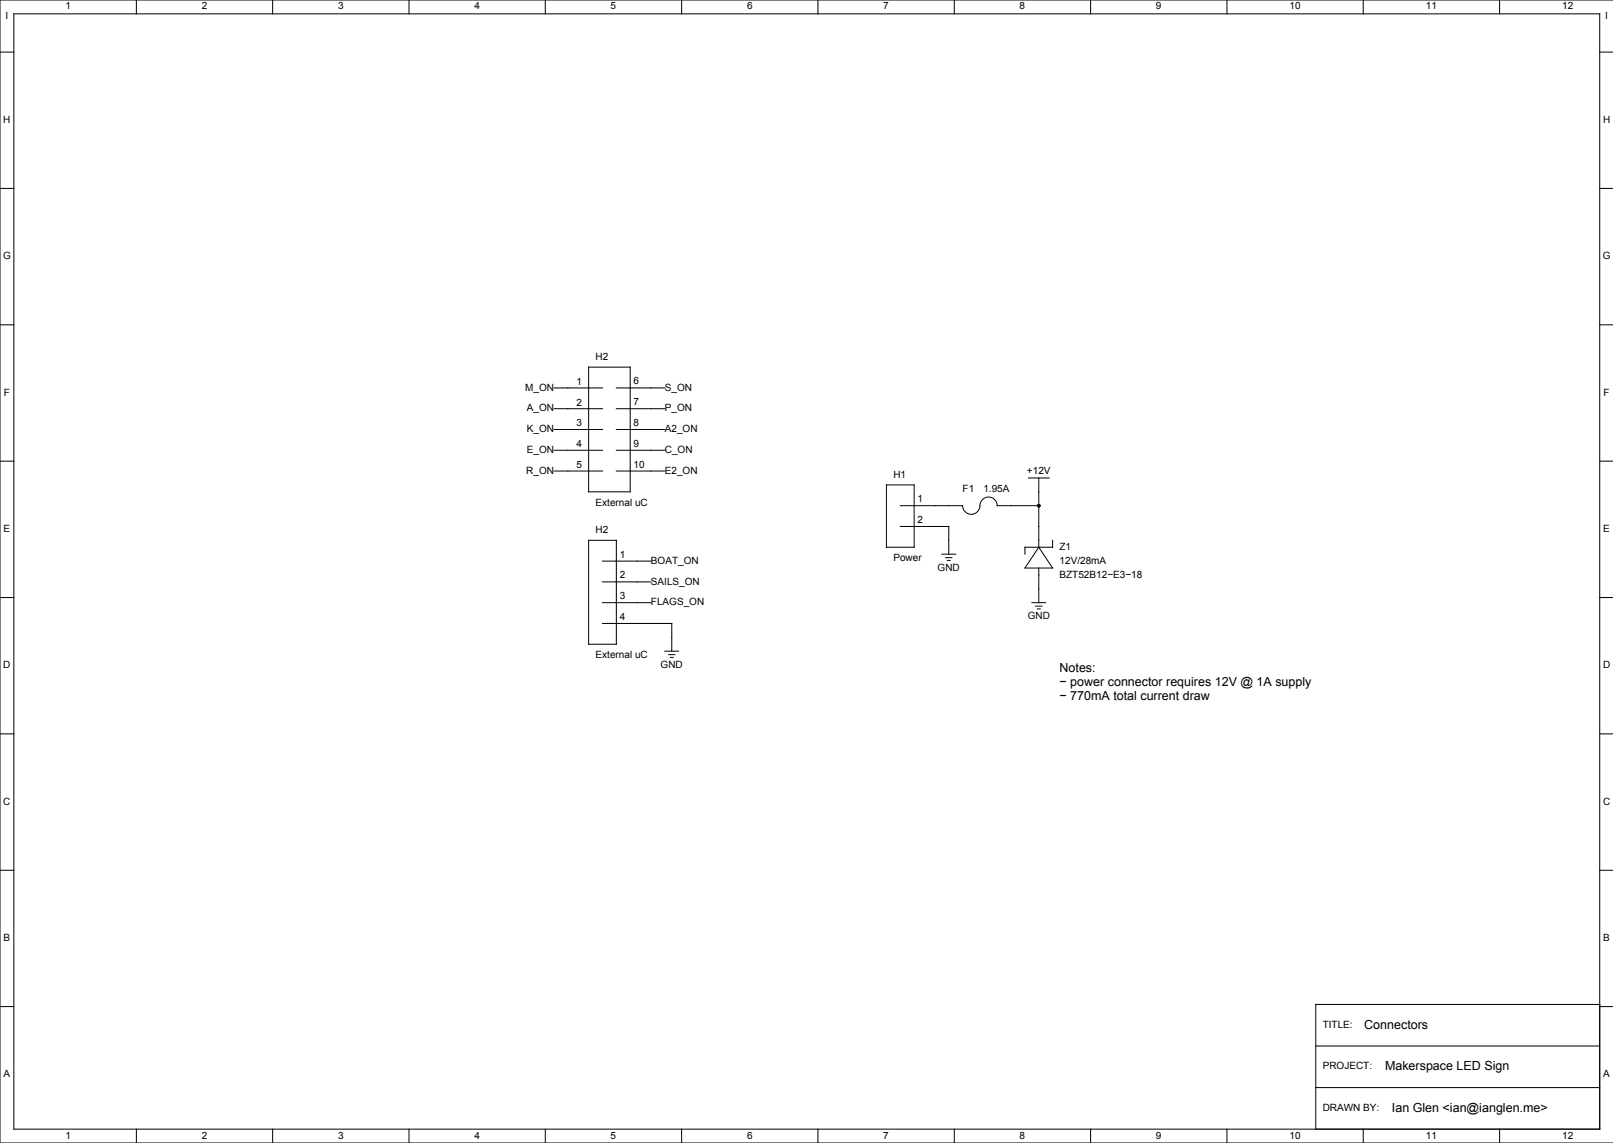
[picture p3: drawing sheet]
<svg xmlns="http://www.w3.org/2000/svg" width="592mm" height="419mm" viewBox="0 0 592 419" stroke-linecap="round" stroke-linejoin="round" font-family="sans-serif">
<g fill="none" stroke="#000" stroke-width=".37">
<path d="M0 19.1h5.1M5.1 5.1h581.6v408.9h-581.6zM50 0v5.1M100 0v5.1M150 0v5.1M200 0v5.1M250 0v5.1M300 0v5.1M350 0v5.1M400 0v5.1M450 0v5.1M500 0v5.1"/>
<path d="M550 0v5.1M586.7 19.1h5M591.7 0h-591.7v419.1h591.7M0 69.1h5.1M586.7 69.1h5M0 119.1h5.1M586.7 119.1h5M215.9 134.6h15.2v45.7h-15.2zM203.2 149.9h17.8M203.2 142.2h17.8M203.2 157.5h17.8M226.1 149.9h17.7"/>
<path d="M226.1 142.2h17.7M226.1 157.5h17.7M0 169.1h5.1M203.2 165.1h17.8M203.2 172.7h17.8M226.1 165.1h17.7M226.1 172.7h17.7M325.1 177.8h10.2v22.9h-10.2zM377.2 175.3h7.6M381 175.3v25.4M586.7 169.1h5M215.9 198.1h10.2v38.1h-10.2z"/>
<path d="M330.2 185.4h22.9a3.2 3.2 0 0 0 3.5 3.2 3.2 3.2 0 0 0 2.9-3.8 3.2 3.2 0 0 1 3.4-2.5 3.2 3.2 0 0 1 2.9 3.1h15.2M330.2 193h17.8v10.2M386.1 198.1v2.6h-10.2v2.5M0 219.1h5.1M221 213.4h17.8M221 205.7h17.8M345.4 203.2h5.1M346.8 204.5h2.3M347.5 205.5h1M381 208.3v12.7M381 200.7l5.1 7.6h-10.2zM586.7 219.1h5"/>
<path d="M221 221h17.8M221 228.6h25.4v10.2M243.8 238.8h5.1M378.5 221h5M379.9 222.2h2.2M380.5 223.3h1M245.2 240h2.3M245.9 241h1M0 269.1h5.1M586.7 269.1h5M0 319.1h5.1M586.7 319.1h5"/>
<path d="M0 369.1h5.1M586.7 368.3h-104.1v45.7M586.7 369.1h5M482.6 398.8h104.1M482.6 383.5h104.1M50 414v5.1M100 414v5.1M150 414v5.1M200 414v5.1M250 414v5.1M300 414v5.1M350 414v5.1"/>
<path d="M400 414v5.1M450 414v5.1M500 414v5.1M550 414v5.1"/>
</g>
<circle cx="381" cy="185.4" r=".63" fill="#000"/>
<g font-size="4.6">
<text x="388.6" y="246.3">Notes:</text>
<text x="388.6" y="251.4">− power connector requires 12V @ 1A supply</text>
<text x="388.6" y="256.5">− 770mA total current draw</text>
<text x="500.4" y="377.1">Connectors</text>
<text x="508" y="392.4">Makerspace LED Sign</text>
<text x="510.5" y="407.7">Ian Glen &lt;ian@ianglen.me&gt;</text>
</g>
<g font-size="3.7">
<text x="24" y="3.5">1</text>
<text x="74" y="3.5">2</text>
<text x="124" y="3.5">3</text>
<text x="174" y="3.5">4</text>
<text x="224" y="3.5">5</text>
<text x="274" y="3.5">6</text>
<text x="324" y="3.5">7</text>
<text x="374" y="3.5">8</text>
<text x="424" y="3.5">9</text>
<text x="473" y="3.5">10</text>
<text x="523" y="3.5">11</text>
<text x="573" y="3.5">12</text>
<text x="2" y="6.9">I</text>
<text x="588.8" y="6.9">I</text>
<text x="1.2" y="45">H</text>
<text x="588" y="45">H</text>
<text x="1.1" y="95.1">G</text>
<text x="587.9" y="95.1">G</text>
<text x="218.4" y="132.1">H2</text>
<text x="192.6" y="143.2">M_ON</text>
<text x="211.4" y="141.1">1</text>
<text x="232.4" y="141">6</text>
<text x="243.8" y="143.2">S_ON</text>
<text x="1.4" y="145">F</text>
<text x="211.4" y="148.7">2</text>
<text x="232.4" y="148.6">7</text>
<text x="588.2" y="145">F</text>
<text x="193.2" y="150.8">A_ON</text>
<text x="243.8" y="150.8">P_ON</text>
<text x="193.2" y="158.4">K_ON</text>
<text x="211.4" y="156.3">3</text>
<text x="232.4" y="156.2">8</text>
<text x="243.8" y="158.4">A2_ON</text>
<text x="193.2" y="166.1">E_ON</text>
<text x="211.4" y="164">4</text>
<text x="232.4" y="163.8">9</text>
<text x="243.8" y="166.1">C_ON</text>
<text x="193" y="173.7">R_ON</text>
<text x="211.4" y="171.6">5</text>
<text x="232.4" y="171.4">10</text>
<text x="243.8" y="173.7">E2_ON</text>
<text x="376.7" y="173.7">+12V</text>
<text x="327.7" y="175.3">H1</text>
<text x="218.4" y="185.4">External uC</text>
<text x="336.6" y="184.1">1</text>
<text x="353.1" y="180.3">F1</text>
<text x="360.7" y="180.3">1.95A</text>
<text x="336.6" y="191.8">2</text>
<text x="1.3" y="195.1">E</text>
<text x="218.4" y="195.6">H2</text>
<text x="588.1" y="195.1">E</text>
<text x="388.6" y="201.6">Z1</text>
<text x="227.3" y="204.5">1</text>
<text x="238.8" y="206.7">BOAT_ON</text>
<text x="327.7" y="205.7">Power</text>
<text x="343.9" y="209.2">GND</text>
<text x="388.6" y="206.7">12V/28mA</text>
<text x="227.3" y="212.1">2</text>
<text x="238.8" y="214.3">SAILS_ON</text>
<text x="388.6" y="211.8">BZT52B12−E3−18</text>
<text x="227.3" y="219.7">3</text>
<text x="238.8" y="221.9">FLAGS_ON</text>
<text x="227.3" y="227.3">4</text>
<text x="376.9" y="227">GND</text>
<text x="1.2" y="245">D</text>
<text x="218.4" y="241.3">External uC</text>
<text x="242.3" y="244.8">GND</text>
<text x="588" y="245">D</text>
<text x="1.2" y="295.1">C</text>
<text x="588" y="295.1">C</text>
<text x="1.3" y="345">B</text>
<text x="588.1" y="345">B</text>
<text x="485.1" y="376.9">TITLE:</text>
<text x="1.3" y="395.1">A</text>
<text x="485.1" y="392.1">PROJECT:</text>
<text x="588.1" y="395.1">A</text>
<text x="485.1" y="407.4">DRAWN BY:</text>
<text x="24" y="417.5">1</text>
<text x="74" y="417.5">2</text>
<text x="124" y="417.5">3</text>
<text x="174" y="417.5">4</text>
<text x="224" y="417.5">5</text>
<text x="274" y="417.5">6</text>
<text x="324" y="417.5">7</text>
<text x="374" y="417.5">8</text>
<text x="424" y="417.5">9</text>
<text x="473" y="417.5">10</text>
<text x="523" y="417.5">11</text>
<text x="573" y="417.5">12</text>
</g>
</svg>
